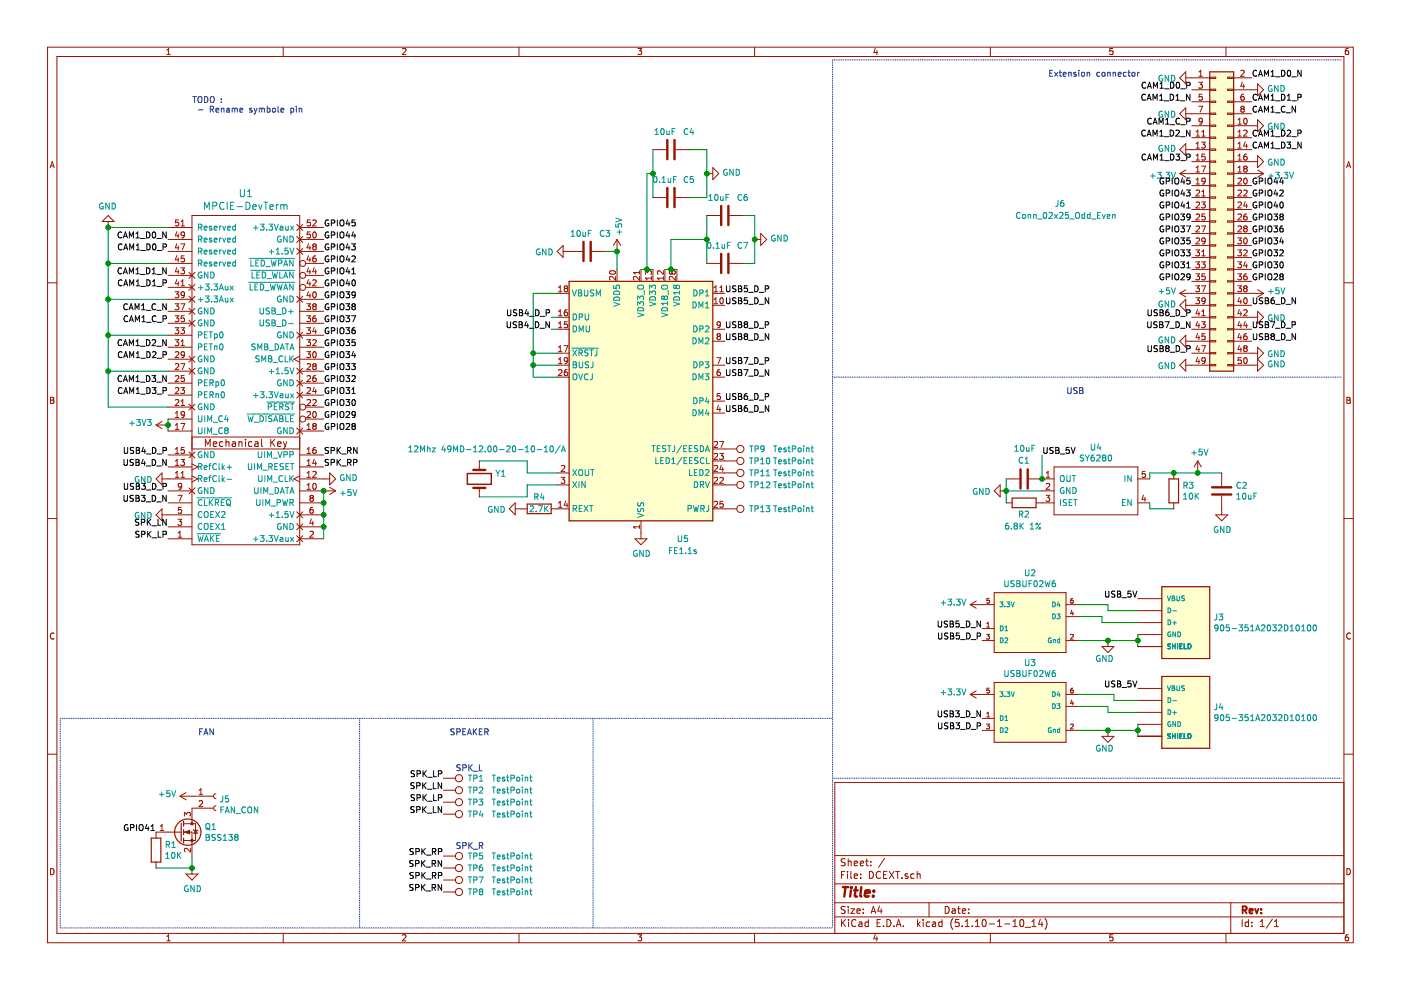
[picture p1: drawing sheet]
EESchema Schematic File Version 4
EELAYER 30 0
EELAYER END
$Descr A4 11693 8268
encoding utf-8
Sheet 1 1
Title ""
Date ""
Rev ""
Comp ""
Comment1 ""
Comment2 ""
Comment3 ""
Comment4 ""
$EndDescr
$Comp
L USB1015-XX-X-X_REVC:USB1015-XX-X-X_REVC J3
U 1 1
P 9900 5200
F 0 "J3" H 10130 5246 50  0000 L CNN
F 1 "905-351A2032D10100" H 10130 5155 50  0000 L CNN
F 2 "DCEXT:USB-A-TH_USB-M-55-F" H 9900 5200 50  0001 L BNN
F 3 "" H 9900 5200 50  0001 L BNN
F 4 "GCT" H 9900 5200 50  0001 L BNN "MANUFACTURER"
F 5 "C42623" H 9900 5200 50  0001 C CNN "LCSC"
	1    9900 5200
	1    0    0    -1  
$EndComp
$Comp
L USB1015-XX-X-X_REVC:USB1015-XX-X-X_REVC J4
U 1 1
P 9900 5950
F 0 "J4" H 10130 5996 50  0000 L CNN
F 1 "905-351A2032D10100" H 10130 5905 50  0000 L CNN
F 2 "DCEXT:USB-A-TH_USB-M-55-F" H 9900 5950 50  0001 L BNN
F 3 "" H 9900 5950 50  0001 L BNN
F 4 "GCT" H 9900 5950 50  0001 L BNN "MANUFACTURER"
F 5 "C42623" H 9900 5950 50  0001 C CNN "LCSC"
	1    9900 5950
	1    0    0    -1  
$EndComp
$Comp
L Device:R R1
U 1 1
P 1300 7100
F 0 "R1" H 1370 7146 50  0000 L CNN
F 1 "10K" H 1370 7055 50  0000 L CNN
F 2 "Resistor_SMD:R_0402_1005Metric" V 1230 7100 50  0001 C CNN
F 3 "~" H 1300 7100 50  0001 C CNN
F 4 "C258091" H 1300 7100 50  0001 C CNN "LCSC"
	1    1300 7100
	1    0    0    -1  
$EndComp
$Comp
L power:GND #PWR0105
U 1 1
P 1600 7250
F 0 "#PWR0105" H 1600 7000 50  0001 C CNN
F 1 "GND" H 1605 7077 50  0000 C CNN
F 2 "" H 1600 7250 50  0001 C CNN
F 3 "" H 1600 7250 50  0001 C CNN
	1    1600 7250
	1    0    0    -1  
$EndComp
Wire Wire Line
	1600 7150 1600 7250
Wire Wire Line
	1600 7250 1300 7250
Connection ~ 1600 7250
$Comp
L Connector:Conn_01x02_Female J5
U 1 1
P 1800 6650
F 0 "J5" H 1828 6626 50  0000 L CNN
F 1 "FAN_CON" H 1828 6535 50  0000 L CNN
F 2 "Connector_JST:JST_PH_S2B-PH-K_1x02_P2.00mm_Horizontal" H 1800 6650 50  0001 C CNN
F 3 "~" H 1800 6650 50  0001 C CNN
F 4 "C160237" H 1800 6650 50  0001 C CNN "LCSC"
	1    1800 6650
	1    0    0    -1  
$EndComp
$Comp
L power:+5V #PWR0106
U 1 1
P 1600 6650
F 0 "#PWR0106" H 1600 6500 50  0001 C CNN
F 1 "+5V" V 1615 6778 50  0000 L CNN
F 2 "" H 1600 6650 50  0001 C CNN
F 3 "" H 1600 6650 50  0001 C CNN
	1    1600 6650
	0    -1   -1   0   
$EndComp
Wire Notes Line
	500  6000 500  7750
Wire Notes Line
	3000 7750 3000 6000
Text Notes 1650 6150 0    50   ~ 0
FAN
Text Notes 3750 6150 0    50   ~ 0
SPEAKER
Text Label 3700 6500 2    50   ~ 0
SPK_LP
Text Label 3700 6600 2    50   ~ 0
SPK_LN
Text Label 3700 6700 2    50   ~ 0
SPK_LP
Text Label 3700 6800 2    50   ~ 0
SPK_LN
Text Label 3700 7150 2    50   ~ 0
SPK_RP
Text Label 3700 7250 2    50   ~ 0
SPK_RN
Text Label 3700 7350 2    50   ~ 0
SPK_RP
Text Label 3700 7450 2    50   ~ 0
SPK_RN
Wire Notes Line
	4950 6000 4950 7750
Wire Notes Line
	500  7750 6950 7750
Wire Notes Line
	500  6000 6950 6000
Wire Notes Line
	6950 6500 11200 6500
Wire Notes Line
	11200 3150 6950 3150
Text Notes 8900 3300 0    50   ~ 0
USB
$Comp
L eec:USBUF02W6 U2
U 1 1
P 8100 5050
F 0 "U2" H 8600 5315 50  0000 C CNN
F 1 "USBUF02W6" H 8600 5224 50  0000 C CNN
F 2 "eec:ST_Microelectronics-USBUF02W6-0" H 8100 5450 50  0001 L CNN
F 3 "http://www.st.com/content/ccc/resource/technical/document/datasheet/19/ec/30/05/43/a9/45/e1/CD00002046.pdf/files/CD00002046.pdf/jcr:content/translations/en.CD00002046.pdf" H 8100 5550 50  0001 L CNN
F 4 "2" H 8100 5650 50  0001 L CNN "Number of Channels"
F 5 "IC" H 8100 5750 50  0001 L CNN "category"
F 6 "RC (Pi) EMI Filter 2nd Order Low Pass 2 Channel R = 22 Ohm, C = 47pF 6-TSSOP, SC-88, SOT-363" H 8100 5850 50  0001 L CNN "digikey description"
F 7 "497-3743-1-ND" H 8100 5950 50  0001 L CNN "digikey part number"
F 8 "yes" H 8100 6050 50  0001 L CNN "lead free"
F 9 "86ac7f4ad01f6692" H 8100 6150 50  0001 L CNN "library id"
F 10 "ST Microelectronics" H 8100 6250 50  0001 L CNN "manufacturer"
F 11 "511-USBUF02W6" H 8100 6350 50  0001 L CNN "mouser part number"
F 12 "SOT-23-6" H 8100 6450 50  0001 L CNN "package"
F 13 "yes" H 8100 6550 50  0001 L CNN "rohs"
F 14 "+125°C" H 8100 6650 50  0001 L CNN "temperature range high"
F 15 "-40°C" H 8100 6750 50  0001 L CNN "temperature range low"
F 16 "C74936" H 8100 5050 50  0001 C CNN "LCSC"
	1    8100 5050
	1    0    0    -1  
$EndComp
Text Label 8200 6000 2    50   ~ 0
USB3_D_N
Text Label 8200 6100 2    50   ~ 0
USB3_D_P
$Comp
L power:GND #PWR0110
U 1 1
P 9250 5350
F 0 "#PWR0110" H 9250 5100 50  0001 C CNN
F 1 "GND" H 9300 5200 50  0000 R CNN
F 2 "" H 9250 5350 50  0001 C CNN
F 3 "" H 9250 5350 50  0001 C CNN
	1    9250 5350
	1    0    0    -1  
$EndComp
Text Label 9500 5000 2    50   ~ 0
USB_5V
Text Label 9500 5750 2    50   ~ 0
USB_5V
Text Label 4600 2750 2    50   ~ 0
USB4_D_N
Text Label 4600 2650 2    50   ~ 0
USB4_D_P
$Comp
L eec:USBUF02W6 U3
U 1 1
P 8100 5800
F 0 "U3" H 8600 6065 50  0000 C CNN
F 1 "USBUF02W6" H 8600 5974 50  0000 C CNN
F 2 "eec:ST_Microelectronics-USBUF02W6-0" H 8100 6200 50  0001 L CNN
F 3 "http://www.st.com/content/ccc/resource/technical/document/datasheet/19/ec/30/05/43/a9/45/e1/CD00002046.pdf/files/CD00002046.pdf/jcr:content/translations/en.CD00002046.pdf" H 8100 6300 50  0001 L CNN
F 4 "2" H 8100 6400 50  0001 L CNN "Number of Channels"
F 5 "IC" H 8100 6500 50  0001 L CNN "category"
F 6 "RC (Pi) EMI Filter 2nd Order Low Pass 2 Channel R = 22 Ohm, C = 47pF 6-TSSOP, SC-88, SOT-363" H 8100 6600 50  0001 L CNN "digikey description"
F 7 "497-3743-1-ND" H 8100 6700 50  0001 L CNN "digikey part number"
F 8 "yes" H 8100 6800 50  0001 L CNN "lead free"
F 9 "86ac7f4ad01f6692" H 8100 6900 50  0001 L CNN "library id"
F 10 "ST Microelectronics" H 8100 7000 50  0001 L CNN "manufacturer"
F 11 "511-USBUF02W6" H 8100 7100 50  0001 L CNN "mouser part number"
F 12 "SOT-23-6" H 8100 7200 50  0001 L CNN "package"
F 13 "yes" H 8100 7300 50  0001 L CNN "rohs"
F 14 "+125°C" H 8100 7400 50  0001 L CNN "temperature range high"
F 15 "-40°C" H 8100 7500 50  0001 L CNN "temperature range low"
F 16 "C74936" H 8100 5800 50  0001 C CNN "LCSC"
	1    8100 5800
	1    0    0    -1  
$EndComp
Wire Wire Line
	9500 5300 9500 5350
Wire Wire Line
	9000 5050 9250 5050
Wire Wire Line
	9250 5050 9250 5100
Wire Wire Line
	9250 5100 9500 5100
Wire Wire Line
	9500 5200 9200 5200
Wire Wire Line
	9200 5200 9200 5150
Wire Wire Line
	9200 5150 9000 5150
Wire Wire Line
	9000 5350 9250 5350
Wire Wire Line
	9250 5350 9500 5350
Connection ~ 9250 5350
Connection ~ 9500 5350
Wire Wire Line
	9500 5350 9500 5400
Wire Wire Line
	9300 5850 9500 5850
Wire Wire Line
	9000 5900 9250 5900
Wire Wire Line
	9250 5900 9250 5950
Wire Wire Line
	9250 5950 9500 5950
$Comp
L power:GND #PWR0111
U 1 1
P 9250 6100
F 0 "#PWR0111" H 9250 5850 50  0001 C CNN
F 1 "GND" H 9300 5950 50  0000 R CNN
F 2 "" H 9250 6100 50  0001 C CNN
F 3 "" H 9250 6100 50  0001 C CNN
	1    9250 6100
	1    0    0    -1  
$EndComp
Wire Wire Line
	9500 6050 9500 6100
Wire Wire Line
	9000 5800 9300 5800
Wire Wire Line
	9300 5800 9300 5850
Wire Wire Line
	9250 6100 9500 6100
Connection ~ 9500 6100
Wire Wire Line
	9500 6100 9500 6150
Wire Wire Line
	9250 6100 9000 6100
Connection ~ 9250 6100
$Comp
L power:+3.3V #PWR0112
U 1 1
P 8200 5050
F 0 "#PWR0112" H 8200 4900 50  0001 C CNN
F 1 "+3.3V" V 8215 5178 50  0000 L CNN
F 2 "" H 8200 5050 50  0001 C CNN
F 3 "" H 8200 5050 50  0001 C CNN
	1    8200 5050
	0    -1   -1   0   
$EndComp
$Comp
L power:+3.3V #PWR0113
U 1 1
P 8200 5800
F 0 "#PWR0113" H 8200 5650 50  0001 C CNN
F 1 "+3.3V" V 8215 5928 50  0000 L CNN
F 2 "" H 8200 5800 50  0001 C CNN
F 3 "" H 8200 5800 50  0001 C CNN
	1    8200 5800
	0    -1   -1   0   
$EndComp
Text Notes 1600 950  0    50   ~ 0
TODO :\n - Rename symbole pin
Text Label 1400 4500 2    50   ~ 0
SPK_LP
Text Label 1400 4400 2    50   ~ 0
SPK_LN
Text Label 1400 4100 2    50   ~ 0
USB3_D_P
Text Label 1400 4200 2    50   ~ 0
USB3_D_N
Text Label 1400 3800 2    50   ~ 0
USB4_D_P
Text Label 1400 3900 2    50   ~ 0
USB4_D_N
$Comp
L power:+3V3 #PWR0114
U 1 1
P 1400 3550
F 0 "#PWR0114" H 1400 3400 50  0001 C CNN
F 1 "+3V3" V 1415 3678 50  0000 L CNN
F 2 "" H 1400 3550 50  0001 C CNN
F 3 "" H 1400 3550 50  0001 C CNN
	1    1400 3550
	0    -1   -1   0   
$EndComp
Wire Wire Line
	1400 3500 1400 3550
Connection ~ 1400 3550
Wire Wire Line
	1400 3550 1400 3600
$Comp
L power:GND #PWR0115
U 1 1
P 1400 4300
F 0 "#PWR0115" H 1400 4050 50  0001 C CNN
F 1 "GND" V 1405 4172 50  0000 R CNN
F 2 "" H 1400 4300 50  0001 C CNN
F 3 "" H 1400 4300 50  0001 C CNN
	1    1400 4300
	0    1    1    0   
$EndComp
$Comp
L power:GND #PWR0116
U 1 1
P 1400 4000
F 0 "#PWR0116" H 1400 3750 50  0001 C CNN
F 1 "GND" V 1405 3872 50  0000 R CNN
F 2 "" H 1400 4000 50  0001 C CNN
F 3 "" H 1400 4000 50  0001 C CNN
	1    1400 4000
	0    1    1    0   
$EndComp
Wire Notes Line
	11200 500  6950 500 
Wire Notes Line
	6950 500  6950 7750
Text Notes 8750 650  0    50   ~ 0
Extension connector
Text Label 2700 3900 0    50   ~ 0
SPK_RP
Text Label 2700 3800 0    50   ~ 0
SPK_RN
Text Label 2700 3600 0    50   ~ 0
GPIO28
Text Label 2700 3500 0    50   ~ 0
GPIO29
Text Label 2700 3400 0    50   ~ 0
GPIO30
Text Label 2700 3300 0    50   ~ 0
GPIO31
Text Label 2700 3200 0    50   ~ 0
GPIO32
Text Label 2700 3100 0    50   ~ 0
GPIO33
Text Label 2700 3000 0    50   ~ 0
GPIO34
Text Label 2700 2900 0    50   ~ 0
GPIO35
Text Label 10450 2350 0    50   ~ 0
GPIO28
Text Label 9950 2350 2    50   ~ 0
GPIO29
Text Label 10450 2250 0    50   ~ 0
GPIO30
Text Label 9950 2250 2    50   ~ 0
GPIO31
Text Label 10450 2150 0    50   ~ 0
GPIO32
Text Label 9950 2150 2    50   ~ 0
GPIO33
Text Label 10450 2050 0    50   ~ 0
GPIO34
Text Label 9950 2050 2    50   ~ 0
GPIO35
$Comp
L power:+3.3V #PWR0101
U 1 1
P 10450 1450
F 0 "#PWR0101" H 10450 1300 50  0001 C CNN
F 1 "+3.3V" V 10465 1578 50  0000 L CNN
F 2 "" H 10450 1450 50  0001 C CNN
F 3 "" H 10450 1450 50  0001 C CNN
	1    10450 1450
	0    1    1    0   
$EndComp
$Comp
L power:GND #PWR0102
U 1 1
P 9950 650
F 0 "#PWR0102" H 9950 400 50  0001 C CNN
F 1 "GND" V 9955 522 50  0000 R CNN
F 2 "" H 9950 650 50  0001 C CNN
F 3 "" H 9950 650 50  0001 C CNN
	1    9950 650 
	0    1    1    0   
$EndComp
Text Label 2700 1900 0    50   ~ 0
GPIO45
Text Label 2700 2000 0    50   ~ 0
GPIO44
Text Label 2700 2100 0    50   ~ 0
GPIO43
Text Label 2700 2200 0    50   ~ 0
GPIO42
Text Label 2700 2300 0    50   ~ 0
GPIO41
Text Label 2700 2400 0    50   ~ 0
GPIO40
Text Label 2700 2500 0    50   ~ 0
GPIO39
Text Label 2700 2600 0    50   ~ 0
GPIO38
Text Label 2700 2700 0    50   ~ 0
GPIO37
Text Label 2700 2800 0    50   ~ 0
GPIO36
Text Label 9950 1550 2    50   ~ 0
GPIO45
Text Label 10450 1550 0    50   ~ 0
GPIO44
Text Label 9950 1650 2    50   ~ 0
GPIO43
Text Label 10450 1650 0    50   ~ 0
GPIO42
Text Label 9950 1750 2    50   ~ 0
GPIO41
Text Label 10450 1750 0    50   ~ 0
GPIO40
Text Label 9950 1850 2    50   ~ 0
GPIO39
Text Label 10450 1850 0    50   ~ 0
GPIO38
Text Label 9950 1950 2    50   ~ 0
GPIO37
Text Label 10450 1950 0    50   ~ 0
GPIO36
$Comp
L power:GND #PWR0104
U 1 1
P 2700 4000
F 0 "#PWR0104" H 2700 3750 50  0001 C CNN
F 1 "GND" V 2705 3872 50  0000 R CNN
F 2 "" H 2700 4000 50  0001 C CNN
F 3 "" H 2700 4000 50  0001 C CNN
	1    2700 4000
	0    -1   -1   0   
$EndComp
$Comp
L power:+5V #PWR0117
U 1 1
P 2700 4100
F 0 "#PWR0117" H 2700 3950 50  0001 C CNN
F 1 "+5V" V 2715 4228 50  0000 L CNN
F 2 "" H 2700 4100 50  0001 C CNN
F 3 "" H 2700 4100 50  0001 C CNN
	1    2700 4100
	0    1    1    0   
$EndComp
$Comp
L myLib:SY6280 U4
U 1 1
P 9200 4150
F 0 "U4" H 9150 4565 50  0000 C CNN
F 1 "SY6280" H 9150 4474 50  0000 C CNN
F 2 "Package_TO_SOT_SMD:SOT-23-5_HandSoldering" H 9200 4150 50  0001 C CNN
F 3 "" H 9200 4150 50  0001 C CNN
F 4 "C55136" H 9200 4150 50  0001 C CNN "LCSC"
	1    9200 4150
	1    0    0    -1  
$EndComp
$Comp
L Device:R R2
U 1 1
P 8550 4200
F 0 "R2" V 8450 4150 50  0000 L CNN
F 1 "6.8K 1%" V 8350 4050 50  0000 L CNN
F 2 "Resistor_SMD:R_0402_1005Metric" V 8480 4200 50  0001 C CNN
F 3 "~" H 8550 4200 50  0001 C CNN
F 4 "C208929" V 8550 4200 50  0001 C CNN "LCSC"
	1    8550 4200
	0    -1   -1   0   
$EndComp
$Comp
L Device:C C1
U 1 1
P 8550 4000
F 0 "C1" V 8700 3950 50  0000 L CNN
F 1 "10uF" V 8800 3900 50  0000 L CNN
F 2 "Capacitor_SMD:C_0402_1005Metric" H 8588 3850 50  0001 C CNN
F 3 "~" H 8550 4000 50  0001 C CNN
F 4 "C2846677" V 8550 4000 50  0001 C CNN "LCSC"
	1    8550 4000
	0    -1   -1   0   
$EndComp
$Comp
L Device:R R3
U 1 1
P 9800 4100
F 0 "R3" H 9870 4146 50  0000 L CNN
F 1 "10K" H 9870 4055 50  0000 L CNN
F 2 "Resistor_SMD:R_0402_1005Metric" V 9730 4100 50  0001 C CNN
F 3 "~" H 9800 4100 50  0001 C CNN
F 4 "C258091" H 9800 4100 50  0001 C CNN "LCSC"
	1    9800 4100
	1    0    0    -1  
$EndComp
Wire Wire Line
	9600 4200 9600 4250
Wire Wire Line
	9600 4250 9800 4250
Wire Wire Line
	9800 3950 9600 3950
Wire Wire Line
	9600 3950 9600 4000
$Comp
L Device:C C2
U 1 1
P 10200 4100
F 0 "C2" H 10315 4146 50  0000 L CNN
F 1 "10uF" H 10315 4055 50  0000 L CNN
F 2 "Capacitor_SMD:C_0402_1005Metric" H 10238 3950 50  0001 C CNN
F 3 "~" H 10200 4100 50  0001 C CNN
F 4 "C2846677" H 10200 4100 50  0001 C CNN "LCSC"
	1    10200 4100
	1    0    0    -1  
$EndComp
$Comp
L power:GND #PWR0103
U 1 1
P 10200 4250
F 0 "#PWR0103" H 10200 4000 50  0001 C CNN
F 1 "GND" H 10205 4077 50  0000 C CNN
F 2 "" H 10200 4250 50  0001 C CNN
F 3 "" H 10200 4250 50  0001 C CNN
	1    10200 4250
	1    0    0    -1  
$EndComp
$Comp
L power:+5V #PWR0118
U 1 1
P 10000 3950
F 0 "#PWR0118" H 10000 3800 50  0001 C CNN
F 1 "+5V" H 10015 4123 50  0000 C CNN
F 2 "" H 10000 3950 50  0001 C CNN
F 3 "" H 10000 3950 50  0001 C CNN
	1    10000 3950
	1    0    0    -1  
$EndComp
Wire Wire Line
	10200 3950 10000 3950
Connection ~ 9800 3950
Connection ~ 10000 3950
Wire Wire Line
	10000 3950 9800 3950
$Comp
L power:GND #PWR0119
U 1 1
P 8400 4100
F 0 "#PWR0119" H 8400 3850 50  0001 C CNN
F 1 "GND" V 8405 3972 50  0000 R CNN
F 2 "" H 8400 4100 50  0001 C CNN
F 3 "" H 8400 4100 50  0001 C CNN
	1    8400 4100
	0    1    1    0   
$EndComp
Wire Wire Line
	8400 4100 8400 4200
Wire Wire Line
	8400 4100 8700 4100
Connection ~ 8400 4100
Wire Wire Line
	8400 4000 8400 4100
$Comp
L mpcie:MPCIE-DevTerm U1
U 1 1
P 2050 3050
F 0 "U1" H 2050 4487 60  0000 C CNN
F 1 "MPCIE-DevTerm" H 2050 4381 60  0000 C CNN
F 2 "mpcie:devtermMPCIE" H 2150 2050 60  0001 C CNN
F 3 "" H 2150 2050 60  0000 C CNN
	1    2050 3050
	1    0    0    -1  
$EndComp
Wire Wire Line
	2700 4400 2700 4500
Wire Wire Line
	2700 4100 2700 4200
Connection ~ 2700 4100
Connection ~ 2700 4400
Connection ~ 2700 4200
Wire Wire Line
	2700 4200 2700 4300
Connection ~ 2700 4300
Wire Wire Line
	2700 4300 2700 4400
Text Label 1400 2000 2    50   ~ 0
CAM1_D0_N
Text Label 1400 2100 2    50   ~ 0
CAM1_D0_P
Wire Wire Line
	1400 1900 900  1900
Wire Wire Line
	900  1900 900  2200
Wire Wire Line
	900  2200 1400 2200
Text Label 1400 2300 2    50   ~ 0
CAM1_D1_N
Text Label 1400 2400 2    50   ~ 0
CAM1_D1_P
Wire Wire Line
	1400 2500 900  2500
Wire Wire Line
	900  2500 900  2200
Connection ~ 900  2200
Text Label 1400 2600 2    50   ~ 0
CAM1_C_N
Text Label 1400 2700 2    50   ~ 0
CAM1_C_P
Wire Wire Line
	900  2500 900  2800
Wire Wire Line
	900  2800 1400 2800
Connection ~ 900  2500
Text Label 1400 2900 2    50   ~ 0
CAM1_D2_N
Text Label 1400 3000 2    50   ~ 0
CAM1_D2_P
Wire Wire Line
	1400 3100 900  3100
Wire Wire Line
	900  3100 900  2800
Connection ~ 900  2800
Text Label 1400 3200 2    50   ~ 0
CAM1_D3_N
Text Label 1400 3300 2    50   ~ 0
CAM1_D3_P
Wire Wire Line
	1400 3400 900  3400
Wire Wire Line
	900  3400 900  3100
Connection ~ 900  3100
$Comp
L power:GND #PWR0121
U 1 1
P 900 1900
F 0 "#PWR0121" H 900 1650 50  0001 C CNN
F 1 "GND" H 905 1727 50  0000 C CNN
F 2 "" H 900 1900 50  0001 C CNN
F 3 "" H 900 1900 50  0001 C CNN
	1    900  1900
	-1   0    0    1   
$EndComp
Connection ~ 900  1900
Text Label 10450 650  0    50   ~ 0
CAM1_D0_N
Text Label 9950 750  2    50   ~ 0
CAM1_D0_P
Text Label 9950 850  2    50   ~ 0
CAM1_D1_N
Text Label 10450 850  0    50   ~ 0
CAM1_D1_P
Text Label 10450 950  0    50   ~ 0
CAM1_C_N
Text Label 9950 1050 2    50   ~ 0
CAM1_C_P
Text Label 9950 1150 2    50   ~ 0
CAM1_D2_N
Text Label 10450 1150 0    50   ~ 0
CAM1_D2_P
Text Label 10450 1250 0    50   ~ 0
CAM1_D3_N
Text Label 9950 1350 2    50   ~ 0
CAM1_D3_P
$Comp
L power:GND #PWR0122
U 1 1
P 9950 2550
F 0 "#PWR0122" H 9950 2300 50  0001 C CNN
F 1 "GND" V 9955 2422 50  0000 R CNN
F 2 "" H 9950 2550 50  0001 C CNN
F 3 "" H 9950 2550 50  0001 C CNN
	1    9950 2550
	0    1    -1   0   
$EndComp
$Comp
L power:GND #PWR0123
U 1 1
P 10450 1050
F 0 "#PWR0123" H 10450 800 50  0001 C CNN
F 1 "GND" V 10455 922 50  0000 R CNN
F 2 "" H 10450 1050 50  0001 C CNN
F 3 "" H 10450 1050 50  0001 C CNN
	1    10450 1050
	0    -1   1    0   
$EndComp
$Comp
L power:+5V #PWR0124
U 1 1
P 9950 2450
F 0 "#PWR0124" H 9950 2300 50  0001 C CNN
F 1 "+5V" V 9965 2578 50  0000 L CNN
F 2 "" H 9950 2450 50  0001 C CNN
F 3 "" H 9950 2450 50  0001 C CNN
	1    9950 2450
	0    -1   -1   0   
$EndComp
$Comp
L power:GND #PWR0125
U 1 1
P 10450 750
F 0 "#PWR0125" H 10450 500 50  0001 C CNN
F 1 "GND" V 10455 622 50  0000 R CNN
F 2 "" H 10450 750 50  0001 C CNN
F 3 "" H 10450 750 50  0001 C CNN
	1    10450 750 
	0    -1   -1   0   
$EndComp
$Comp
L power:GND #PWR0126
U 1 1
P 9950 950
F 0 "#PWR0126" H 9950 700 50  0001 C CNN
F 1 "GND" V 9955 822 50  0000 R CNN
F 2 "" H 9950 950 50  0001 C CNN
F 3 "" H 9950 950 50  0001 C CNN
	1    9950 950 
	0    1    1    0   
$EndComp
$Comp
L Connector_Generic:Conn_02x25_Odd_Even J6
U 1 1
P 10150 1850
F 0 "J6" H 8850 2000 50  0000 C CNN
F 1 "Conn_02x25_Odd_Even" H 8900 1900 50  0000 C CNN
F 2 "Connector_FFC-FPC:Hirose_FH12-50S-0.5SH_1x50-1MP_P0.50mm_Horizontal" H 10150 1850 50  0001 C CNN
F 3 "~" H 10150 1850 50  0001 C CNN
F 4 "C11098" H 10150 1850 50  0001 C CNN "LCSC"
	1    10150 1850
	1    0    0    -1  
$EndComp
$Comp
L power:GND #PWR0127
U 1 1
P 10450 2950
F 0 "#PWR0127" H 10450 2700 50  0001 C CNN
F 1 "GND" V 10455 2822 50  0000 R CNN
F 2 "" H 10450 2950 50  0001 C CNN
F 3 "" H 10450 2950 50  0001 C CNN
	1    10450 2950
	0    -1   1    0   
$EndComp
$Comp
L power:+3.3V #PWR0128
U 1 1
P 9950 1450
F 0 "#PWR0128" H 9950 1300 50  0001 C CNN
F 1 "+3.3V" V 9965 1578 50  0000 L CNN
F 2 "" H 9950 1450 50  0001 C CNN
F 3 "" H 9950 1450 50  0001 C CNN
	1    9950 1450
	0    -1   1    0   
$EndComp
$Comp
L power:+5V #PWR0129
U 1 1
P 10450 2450
F 0 "#PWR0129" H 10450 2300 50  0001 C CNN
F 1 "+5V" V 10465 2578 50  0000 L CNN
F 2 "" H 10450 2450 50  0001 C CNN
F 3 "" H 10450 2450 50  0001 C CNN
	1    10450 2450
	0    1    -1   0   
$EndComp
$Comp
L Transistor_FET:BSS138 Q1
U 1 1
P 1500 6950
F 0 "Q1" H 1704 6996 50  0000 L CNN
F 1 "BSS138" H 1704 6905 50  0000 L CNN
F 2 "Package_TO_SOT_SMD:SOT-23" H 1700 6875 50  0001 L CIN
F 3 "https://www.onsemi.com/pub/Collateral/BSS138-D.PDF" H 1500 6950 50  0001 L CNN
F 4 "C427380" H 1500 6950 50  0001 C CNN "LCSC"
	1    1500 6950
	1    0    0    -1  
$EndComp
$Comp
L power:GND #PWR0107
U 1 1
P 9950 1250
F 0 "#PWR0107" H 9950 1000 50  0001 C CNN
F 1 "GND" V 9955 1122 50  0000 R CNN
F 2 "" H 9950 1250 50  0001 C CNN
F 3 "" H 9950 1250 50  0001 C CNN
	1    9950 1250
	0    1    -1   0   
$EndComp
$Comp
L power:GND #PWR0108
U 1 1
P 10450 1350
F 0 "#PWR0108" H 10450 1100 50  0001 C CNN
F 1 "GND" V 10455 1222 50  0000 R CNN
F 2 "" H 10450 1350 50  0001 C CNN
F 3 "" H 10450 1350 50  0001 C CNN
	1    10450 1350
	0    -1   1    0   
$EndComp
Text Label 1300 6950 2    50   ~ 0
GPIO41
Text Label 8700 3800 0    50   ~ 0
USB_5V
Wire Wire Line
	8700 3800 8700 4000
Connection ~ 8700 4000
$Comp
L Connector:TestPoint TP1
U 1 1
P 3700 6500
F 0 "TP1" V 3700 6700 50  0000 L CNN
F 1 "TestPoint" V 3700 6900 50  0000 L CNN
F 2 "TestPoint:TestPoint_Pad_3.0x3.0mm" H 3900 6500 50  0001 C CNN
F 3 "~" H 3900 6500 50  0001 C CNN
	1    3700 6500
	0    1    1    0   
$EndComp
Text Notes 3800 6450 0    50   ~ 0
SPK_L
$Comp
L Connector:TestPoint TP2
U 1 1
P 3700 6600
F 0 "TP2" V 3700 6800 50  0000 L CNN
F 1 "TestPoint" V 3700 7000 50  0000 L CNN
F 2 "TestPoint:TestPoint_Pad_3.0x3.0mm" H 3900 6600 50  0001 C CNN
F 3 "~" H 3900 6600 50  0001 C CNN
	1    3700 6600
	0    1    1    0   
$EndComp
$Comp
L Connector:TestPoint TP3
U 1 1
P 3700 6700
F 0 "TP3" V 3700 6900 50  0000 L CNN
F 1 "TestPoint" V 3700 7100 50  0000 L CNN
F 2 "TestPoint:TestPoint_Pad_3.0x3.0mm" H 3900 6700 50  0001 C CNN
F 3 "~" H 3900 6700 50  0001 C CNN
	1    3700 6700
	0    1    1    0   
$EndComp
$Comp
L Connector:TestPoint TP4
U 1 1
P 3700 6800
F 0 "TP4" V 3700 7000 50  0000 L CNN
F 1 "TestPoint" V 3700 7200 50  0000 L CNN
F 2 "TestPoint:TestPoint_Pad_3.0x3.0mm" H 3900 6800 50  0001 C CNN
F 3 "~" H 3900 6800 50  0001 C CNN
	1    3700 6800
	0    1    1    0   
$EndComp
Text Notes 3800 7100 0    50   ~ 0
SPK_R
$Comp
L Connector:TestPoint TP5
U 1 1
P 3700 7150
F 0 "TP5" V 3700 7350 50  0000 L CNN
F 1 "TestPoint" V 3700 7550 50  0000 L CNN
F 2 "TestPoint:TestPoint_Pad_3.0x3.0mm" H 3900 7150 50  0001 C CNN
F 3 "~" H 3900 7150 50  0001 C CNN
	1    3700 7150
	0    1    1    0   
$EndComp
$Comp
L Connector:TestPoint TP6
U 1 1
P 3700 7250
F 0 "TP6" V 3700 7450 50  0000 L CNN
F 1 "TestPoint" V 3700 7650 50  0000 L CNN
F 2 "TestPoint:TestPoint_Pad_3.0x3.0mm" H 3900 7250 50  0001 C CNN
F 3 "~" H 3900 7250 50  0001 C CNN
	1    3700 7250
	0    1    1    0   
$EndComp
$Comp
L Connector:TestPoint TP7
U 1 1
P 3700 7350
F 0 "TP7" V 3700 7550 50  0000 L CNN
F 1 "TestPoint" V 3700 7750 50  0000 L CNN
F 2 "TestPoint:TestPoint_Pad_3.0x3.0mm" H 3900 7350 50  0001 C CNN
F 3 "~" H 3900 7350 50  0001 C CNN
	1    3700 7350
	0    1    1    0   
$EndComp
$Comp
L Connector:TestPoint TP8
U 1 1
P 3700 7450
F 0 "TP8" V 3700 7650 50  0000 L CNN
F 1 "TestPoint" V 3700 7850 50  0000 L CNN
F 2 "TestPoint:TestPoint_Pad_3.0x3.0mm" H 3900 7450 50  0001 C CNN
F 3 "~" H 3900 7450 50  0001 C CNN
	1    3700 7450
	0    1    1    0   
$EndComp
$Comp
L Interface_USB:FE1.1s U5
U 1 1
P 5350 3350
F 0 "U5" H 5700 2200 50  0000 C CNN
F 1 "FE1.1s" H 5700 2100 50  0000 C CNN
F 2 "Package_SO:SSOP-28_3.9x9.9mm_P0.635mm" H 6400 1850 50  0001 C CNN
F 3 "https://cdn-shop.adafruit.com/product-files/2991/FE1.1s+Data+Sheet+(Rev.+1.0).pdf" H 5350 3350 50  0001 C CNN
F 4 "C9359" H 5350 3350 50  0001 C CNN "LCSC"
	1    5350 3350
	1    0    0    -1  
$EndComp
$Comp
L power:GND #PWR0109
U 1 1
P 5350 4450
F 0 "#PWR0109" H 5350 4200 50  0001 C CNN
F 1 "GND" H 5355 4277 50  0000 C CNN
F 2 "" H 5350 4450 50  0001 C CNN
F 3 "" H 5350 4450 50  0001 C CNN
	1    5350 4450
	1    0    0    -1  
$EndComp
$Comp
L Device:R R4
U 1 1
P 4500 4250
F 0 "R4" V 4400 4250 50  0000 C CNN
F 1 "2.7K" V 4500 4250 50  0000 C CNN
F 2 "Resistor_SMD:R_0402_1005Metric" V 4430 4250 50  0001 C CNN
F 3 "~" H 4500 4250 50  0001 C CNN
F 4 "C168220" V 4500 4250 50  0001 C CNN "LCSC"
	1    4500 4250
	0    1    1    0   
$EndComp
$Comp
L power:GND #PWR0120
U 1 1
P 4350 4250
F 0 "#PWR0120" H 4350 4000 50  0001 C CNN
F 1 "GND" V 4355 4122 50  0000 R CNN
F 2 "" H 4350 4250 50  0001 C CNN
F 3 "" H 4350 4250 50  0001 C CNN
	1    4350 4250
	0    1    1    0   
$EndComp
$Comp
L Device:C C7
U 1 1
P 6050 2200
F 0 "C7" V 5900 2350 50  0000 C CNN
F 1 "0.1uF" V 5900 2150 50  0000 C CNN
F 2 "Capacitor_SMD:C_0402_1005Metric" H 6088 2050 50  0001 C CNN
F 3 "~" H 6050 2200 50  0001 C CNN
F 4 "C41851" V 6050 2200 50  0001 C CNN "LCSC"
	1    6050 2200
	0    1    1    0   
$EndComp
$Comp
L Device:C C5
U 1 1
P 5600 1650
F 0 "C5" V 5450 1800 50  0000 C CNN
F 1 "0.1uF" V 5450 1600 50  0000 C CNN
F 2 "Capacitor_SMD:C_0402_1005Metric" H 5638 1500 50  0001 C CNN
F 3 "~" H 5600 1650 50  0001 C CNN
F 4 "C41851" V 5600 1650 50  0001 C CNN "LCSC"
	1    5600 1650
	0    1    1    0   
$EndComp
Wire Wire Line
	5900 1800 5900 2000
$Comp
L power:GND #PWR0130
U 1 1
P 6300 2000
F 0 "#PWR0130" H 6300 1750 50  0001 C CNN
F 1 "GND" V 6305 1872 50  0000 R CNN
F 2 "" H 6300 2000 50  0001 C CNN
F 3 "" H 6300 2000 50  0001 C CNN
	1    6300 2000
	0    -1   -1   0   
$EndComp
Wire Wire Line
	6200 1800 6300 1800
Wire Wire Line
	6300 1800 6300 2000
Wire Wire Line
	6300 2000 6300 2200
Wire Wire Line
	6300 2200 6200 2200
Connection ~ 6300 2000
Wire Wire Line
	5900 1650 5750 1650
$Comp
L power:GND #PWR0131
U 1 1
P 5900 1450
F 0 "#PWR0131" H 5900 1200 50  0001 C CNN
F 1 "GND" V 5905 1322 50  0000 R CNN
F 2 "" H 5900 1450 50  0001 C CNN
F 3 "" H 5900 1450 50  0001 C CNN
	1    5900 1450
	0    -1   -1   0   
$EndComp
Connection ~ 5900 1450
Wire Wire Line
	5900 1450 5900 1650
Wire Wire Line
	5750 1250 5900 1250
Wire Wire Line
	5900 1250 5900 1450
Wire Wire Line
	5450 1250 5450 1450
Wire Wire Line
	5550 2250 5600 2250
Wire Wire Line
	5600 2250 5600 2000
Wire Wire Line
	5600 2000 5900 2000
Connection ~ 5600 2250
Wire Wire Line
	5600 2250 5650 2250
Connection ~ 5900 2000
Wire Wire Line
	5900 2000 5900 2200
Wire Wire Line
	5450 2250 5400 2250
Wire Wire Line
	5400 2250 5400 1450
Wire Wire Line
	5400 1450 5450 1450
Connection ~ 5400 2250
Wire Wire Line
	5400 2250 5350 2250
Connection ~ 5450 1450
Wire Wire Line
	5450 1450 5450 1650
Wire Wire Line
	4650 3150 4450 3150
Wire Wire Line
	4450 3150 4450 3050
Wire Wire Line
	4450 2450 4650 2450
Wire Wire Line
	4650 3050 4450 3050
Connection ~ 4450 3050
Wire Wire Line
	4450 3050 4450 2950
Wire Wire Line
	4650 2950 4450 2950
Connection ~ 4450 2950
Wire Wire Line
	4450 2950 4450 2450
Wire Wire Line
	4600 2650 4650 2650
Wire Wire Line
	4600 2750 4650 2750
$Comp
L Device:Crystal Y1
U 1 1
P 4000 4000
F 0 "Y1" V 3954 4131 50  0000 L CNN
F 1 "12Mhz 49MD-12.00-20-10-10/A" V 3750 3400 50  0000 L CNN
F 2 "Crystal:Crystal_SMD_HC49-SD" H 4000 4000 50  0001 C CNN
F 3 "~" H 4000 4000 50  0001 C CNN
F 4 "C240992" V 4000 4000 50  0001 C CNN "LCSC"
	1    4000 4000
	0    1    1    0   
$EndComp
Wire Wire Line
	4000 3850 4400 3850
Wire Wire Line
	4400 3850 4400 3950
Wire Wire Line
	4400 3950 4650 3950
Wire Wire Line
	4650 4050 4400 4050
Wire Wire Line
	4400 4050 4400 4150
Wire Wire Line
	4400 4150 4000 4150
Text Label 6050 2550 0    50   ~ 0
USB5_D_N
Text Label 6050 2450 0    50   ~ 0
USB5_D_P
Text Label 6050 3450 0    50   ~ 0
USB6_D_N
Text Label 6050 3350 0    50   ~ 0
USB6_D_P
Text Label 6050 3150 0    50   ~ 0
USB7_D_N
Text Label 6050 3050 0    50   ~ 0
USB7_D_P
Text Label 6050 2850 0    50   ~ 0
USB8_D_N
Text Label 6050 2750 0    50   ~ 0
USB8_D_P
Text Label 8200 5250 2    50   ~ 0
USB5_D_N
Text Label 8200 5350 2    50   ~ 0
USB5_D_P
Text Label 10450 2550 0    50   ~ 0
USB6_D_N
Text Label 9950 2650 2    50   ~ 0
USB6_D_P
Text Label 9950 2750 2    50   ~ 0
USB7_D_N
Text Label 10450 2750 0    50   ~ 0
USB7_D_P
Text Label 10450 2850 0    50   ~ 0
USB8_D_N
Text Label 9950 2950 2    50   ~ 0
USB8_D_P
$Comp
L power:GND #PWR0132
U 1 1
P 10450 2650
F 0 "#PWR0132" H 10450 2400 50  0001 C CNN
F 1 "GND" V 10455 2522 50  0000 R CNN
F 2 "" H 10450 2650 50  0001 C CNN
F 3 "" H 10450 2650 50  0001 C CNN
	1    10450 2650
	0    -1   1    0   
$EndComp
$Comp
L power:GND #PWR0133
U 1 1
P 9950 2850
F 0 "#PWR0133" H 9950 2600 50  0001 C CNN
F 1 "GND" V 9955 2722 50  0000 R CNN
F 2 "" H 9950 2850 50  0001 C CNN
F 3 "" H 9950 2850 50  0001 C CNN
	1    9950 2850
	0    1    -1   0   
$EndComp
$Comp
L power:GND #PWR0134
U 1 1
P 9950 3050
F 0 "#PWR0134" H 9950 2800 50  0001 C CNN
F 1 "GND" V 9955 2922 50  0000 R CNN
F 2 "" H 9950 3050 50  0001 C CNN
F 3 "" H 9950 3050 50  0001 C CNN
	1    9950 3050
	0    1    1    0   
$EndComp
$Comp
L power:GND #PWR0135
U 1 1
P 10450 3050
F 0 "#PWR0135" H 10450 2800 50  0001 C CNN
F 1 "GND" V 10455 2922 50  0000 R CNN
F 2 "" H 10450 3050 50  0001 C CNN
F 3 "" H 10450 3050 50  0001 C CNN
	1    10450 3050
	0    -1   -1   0   
$EndComp
$Comp
L Connector:TestPoint TP9
U 1 1
P 6050 3750
F 0 "TP9" V 6050 3950 50  0000 L CNN
F 1 "TestPoint" V 6050 4150 50  0000 L CNN
F 2 "TestPoint:TestPoint_Pad_1.5x1.5mm" H 6250 3750 50  0001 C CNN
F 3 "~" H 6250 3750 50  0001 C CNN
	1    6050 3750
	0    1    1    0   
$EndComp
$Comp
L Connector:TestPoint TP10
U 1 1
P 6050 3850
F 0 "TP10" V 6050 4050 50  0000 L CNN
F 1 "TestPoint" V 6050 4250 50  0000 L CNN
F 2 "TestPoint:TestPoint_Pad_1.5x1.5mm" H 6250 3850 50  0001 C CNN
F 3 "~" H 6250 3850 50  0001 C CNN
	1    6050 3850
	0    1    1    0   
$EndComp
$Comp
L Connector:TestPoint TP11
U 1 1
P 6050 3950
F 0 "TP11" V 6050 4150 50  0000 L CNN
F 1 "TestPoint" V 6050 4350 50  0000 L CNN
F 2 "TestPoint:TestPoint_Pad_1.5x1.5mm" H 6250 3950 50  0001 C CNN
F 3 "~" H 6250 3950 50  0001 C CNN
	1    6050 3950
	0    1    1    0   
$EndComp
$Comp
L Connector:TestPoint TP12
U 1 1
P 6050 4050
F 0 "TP12" V 6050 4250 50  0000 L CNN
F 1 "TestPoint" V 6050 4450 50  0000 L CNN
F 2 "TestPoint:TestPoint_Pad_1.5x1.5mm" H 6250 4050 50  0001 C CNN
F 3 "~" H 6250 4050 50  0001 C CNN
	1    6050 4050
	0    1    1    0   
$EndComp
$Comp
L Connector:TestPoint TP13
U 1 1
P 6050 4250
F 0 "TP13" V 6050 4450 50  0000 L CNN
F 1 "TestPoint" V 6050 4650 50  0000 L CNN
F 2 "TestPoint:TestPoint_Pad_1.5x1.5mm" H 6250 4250 50  0001 C CNN
F 3 "~" H 6250 4250 50  0001 C CNN
	1    6050 4250
	0    1    1    0   
$EndComp
$Comp
L power:GND #PWR0136
U 1 1
P 4750 2100
F 0 "#PWR0136" H 4750 1850 50  0001 C CNN
F 1 "GND" V 4755 1972 50  0000 R CNN
F 2 "" H 4750 2100 50  0001 C CNN
F 3 "" H 4750 2100 50  0001 C CNN
	1    4750 2100
	0    1    1    0   
$EndComp
$Comp
L power:+5V #PWR0137
U 1 1
P 5150 2100
F 0 "#PWR0137" H 5150 1950 50  0001 C CNN
F 1 "+5V" V 5165 2228 50  0000 L CNN
F 2 "" H 5150 2100 50  0001 C CNN
F 3 "" H 5150 2100 50  0001 C CNN
	1    5150 2100
	1    0    0    -1  
$EndComp
Wire Wire Line
	5050 2100 5150 2100
Wire Wire Line
	5150 2100 5150 2250
Connection ~ 5150 2100
$Comp
L Device:C C6
U 1 1
P 6050 1800
F 0 "C6" V 5900 1950 50  0000 C CNN
F 1 "10uF" V 5900 1750 50  0000 C CNN
F 2 "Capacitor_SMD:C_0402_1005Metric" H 6088 1650 50  0001 C CNN
F 3 "~" H 6050 1800 50  0001 C CNN
F 4 "C2846677" V 6050 1800 50  0001 C CNN "LCSC"
	1    6050 1800
	0    1    1    0   
$EndComp
$Comp
L Device:C C4
U 1 1
P 5600 1250
F 0 "C4" V 5450 1400 50  0000 C CNN
F 1 "10uF" V 5450 1200 50  0000 C CNN
F 2 "Capacitor_SMD:C_0402_1005Metric" H 5638 1100 50  0001 C CNN
F 3 "~" H 5600 1250 50  0001 C CNN
F 4 "C2846677" V 5600 1250 50  0001 C CNN "LCSC"
	1    5600 1250
	0    1    1    0   
$EndComp
$Comp
L Device:C C3
U 1 1
P 4900 2100
F 0 "C3" V 4750 2250 50  0000 C CNN
F 1 "10uF" V 4750 2050 50  0000 C CNN
F 2 "Capacitor_SMD:C_0402_1005Metric" H 4938 1950 50  0001 C CNN
F 3 "~" H 4900 2100 50  0001 C CNN
F 4 "C2846677" V 4900 2100 50  0001 C CNN "LCSC"
	1    4900 2100
	0    1    1    0   
$EndComp
$EndSCHEMATC
